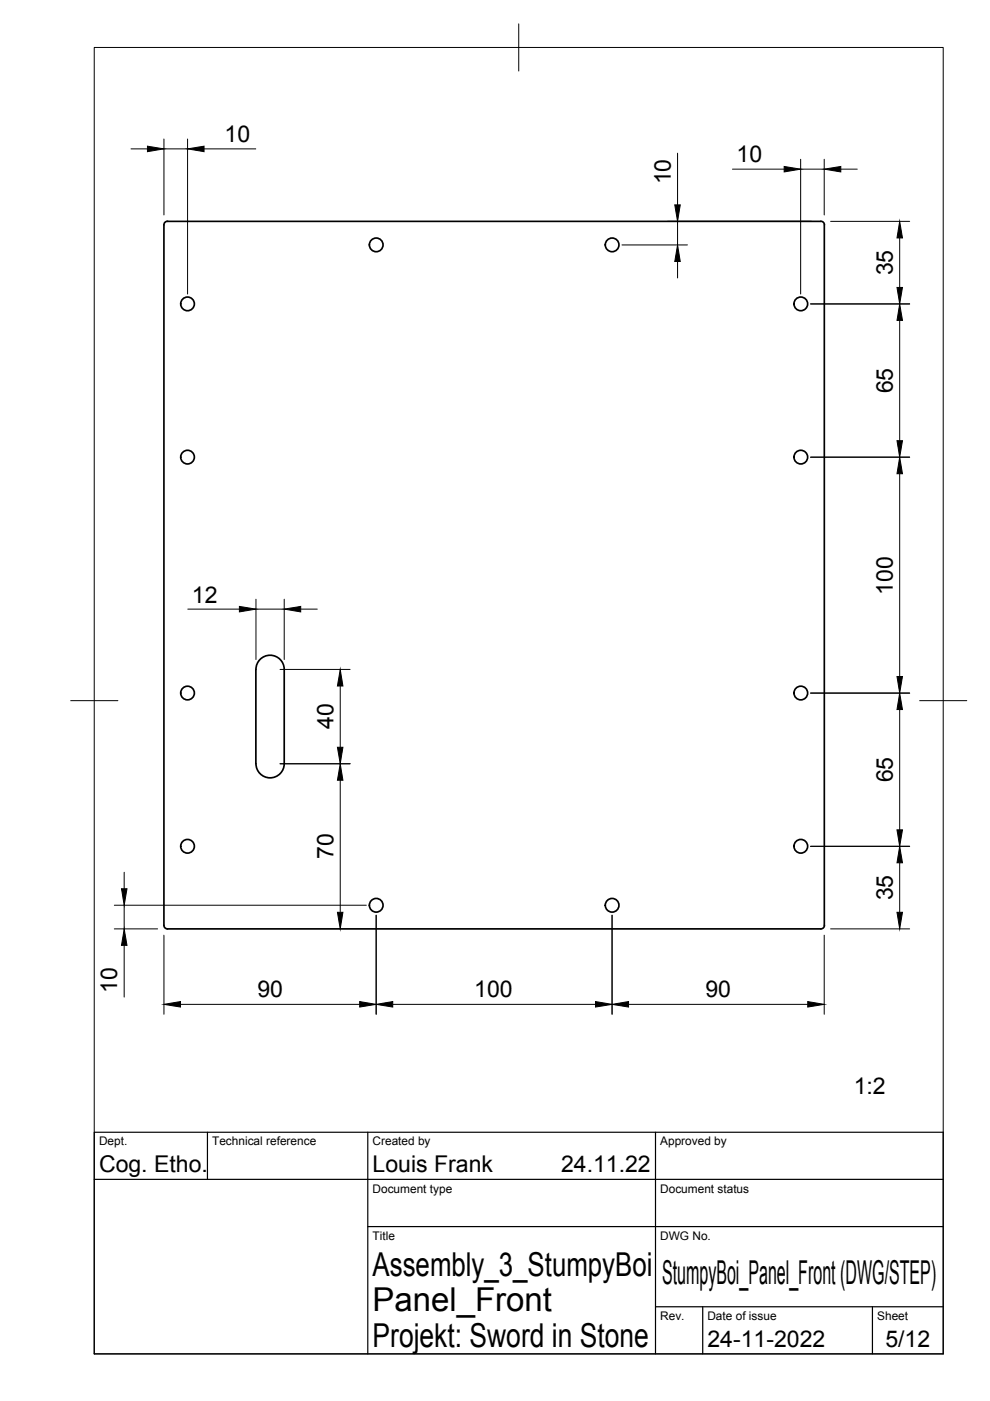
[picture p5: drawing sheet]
<svg xmlns="http://www.w3.org/2000/svg" width="210mm" height="297mm" viewBox="0 0 210 297" stroke-linecap="round" stroke-linejoin="round" font-family="sans-serif">
<!-- layer: Visible -->
<g fill="none" stroke="#000" stroke-width=".36">
<path d="M174.8 47.7v148.5M174.8 47.7a.72 .72 0 0 0-.8-.8h-138.5a.75 .75 0 0 0-.7 .8v148.5M54.3 141.9v20M54.3 141.9a3 3 0 0 1 3-3 3 3 0 0 1 3 3M60.3 141.9v20a3 3 0 0 1-3 3 3 3 0 0 1-3-3M34.8 196.2a.75 .75 0 0 0 .7 .7h138.5a.75 .75 0 0 0 .8-.7"/>
<circle cx="79.8" cy="51.9" r="1.45"/>
<circle cx="129.8" cy="51.9" r="1.45"/>
<circle cx="39.8" cy="64.4" r="1.45"/>
<circle cx="169.8" cy="64.4" r="1.45"/>
<circle cx="39.8" cy="96.9" r="1.45"/>
<circle cx="169.8" cy="96.9" r="1.45"/>
<circle cx="39.8" cy="146.9" r="1.45"/>
<circle cx="169.8" cy="146.9" r="1.45"/>
<circle cx="39.8" cy="179.4" r="1.45"/>
<circle cx="169.8" cy="179.4" r="1.45"/>
<circle cx="79.8" cy="191.9" r="1.45"/>
<circle cx="129.8" cy="191.9" r="1.45"/>
</g>
<!-- layer: BORDER -->
<path d="M20 10.1h180v276.9h-180zM110 5.1v10M15 148.6h10M195 148.6h10" fill="none" stroke="#000" stroke-width=".21"/>
<!-- layer: TITLEBLOCK -->
<path d="M20 240.1h180v46.9h-180zM20 250h180M44 240.1v9.9M78 240.1v46.9M139 240.1v46.9M78 260.1h122M139 277.1h61M149 277.1v9.9M185 277.1v9.9" fill="none" stroke="#000" stroke-width=".25"/>
<!-- layer: FD_Dimensions -->
<g fill="none" stroke="#000" stroke-width=".21">
<path d="M27.8 31.6h3.5M34.8 29.5v16.1M34.8 31.6h5M39.8 29.5v32.8M43.3 31.6h10.9M143.7 32.5v10.9M155.3 35.9h11M169.8 33.8v28.5M169.8 35.9h5M174.8 33.8v11.8M178.3 35.9h3.5M131.9 51.9h13.9"/>
<path d="M141.5 46.9h30.4M143.7 46.9v5M143.7 55.4v3.5M176.1 46.9h16.8M190.8 50.4v10.5M171.9 64.4h21M190.8 67.9v25.5M171.9 96.9h21M190.8 100.4v43M39.8 129.1h11M54.3 127v12.8M54.3 129.1h6"/>
<path d="M60.3 127v12.8M63.8 129.1h3.5M59.4 141.9h14.8M72.1 145.4v13M171.9 146.9h21M190.8 150.4v25.5M59.4 161.9h14.8M72.1 165.4v28M171.9 179.4h21M24.2 196.9h9.2M24.2 191.9h53.5M26.3 184.9v3.5"/>
<path d="M26.3 191.9v5M34.8 198.3v16.7M79.8 194v21M129.8 194v21M174.8 198.3v16.7M176.1 196.9h16.8M190.8 182.9v10.5M26.3 200.4v11M38.3 212.9h38M83.3 212.9h43M133.3 212.9h38"/>
</g>
<g fill="#000" stroke="#000" stroke-width=".21">
<path d="M31.3 31l3.5 .6-3.5 .6zM39.8 31.6l3.5-.6v1.2zM166.3 35.3l3.5 .6-3.5 .6zM174.8 35.9l3.5-.6v1.2zM143.7 51.9l.5 3.5h-1.1zM143.1 43.4h1.1l-.5 3.5zM190.8 46.9l.5 3.5h-1.1zM190.8 64.4l.5 3.5h-1.1zM190.2 60.9h1.1l-.5 3.5zM190.2 93.4h1.1l-.5 3.5zM190.8 96.9l.5 3.5h-1.1zM50.8 128.6l3.5 .5-3.5 .6z"/>
<path d="M60.3 129.1l3.5-.5v1.1zM72.1 141.9l.6 3.5h-1.2zM71.5 158.4h1.2l-.6 3.5zM190.8 146.9l.5 3.5h-1.1zM190.2 143.4h1.1l-.5 3.5zM72.1 161.9l.6 3.5h-1.2zM190.2 175.9h1.1l-.5 3.5zM25.8 188.4h1.1l-.6 3.5zM71.5 193.4h1.2l-.6 3.5zM190.8 179.4l.5 3.5h-1.1zM190.2 193.4h1.1l-.5 3.5zM26.3 196.9l.6 3.5h-1.1z"/>
<path d="M34.8 212.9l3.5-.5v1.1zM76.3 212.4l3.5 .5-3.5 .6zM79.8 212.9l3.5-.5v1.1zM126.3 212.4l3.5 .5-3.5 .6zM129.8 212.9l3.5-.5v1.1zM171.3 212.4l3.5 .5-3.5 .6z"/>
</g>
<g font-size="7">
<text x="79" y="270.6">Assembly_3_StumpyBoi</text>
<text x="140.4" y="272.3">StumpyBoi_Panel_Front (DWG/STEP)</text>
<text x="79" y="278.1">Panel_Front</text>
<text x="79" y="285.5">Projekt: Sword in Stone</text>
</g>
<g font-size="4.9">
<text x="47.6" y="30.1">10</text>
<text x="156.2" y="34.4">10</text>
<text x="142.2" y="39.1" transform="rotate(-90 142.2 39.1)">10</text>
<text x="189.3" y="58.4" transform="rotate(-90 189.3 58.4)">35</text>
<text x="189.3" y="83.4" transform="rotate(-90 189.3 83.4)">65</text>
<text x="40.7" y="127.7">12</text>
<text x="189.3" y="126.2" transform="rotate(-90 189.3 126.2)">100</text>
<text x="70.7" y="154.6" transform="rotate(-90 70.7 154.6)">40</text>
<text x="189.3" y="165.9" transform="rotate(-90 189.3 165.9)">65</text>
<text x="70.7" y="182.1" transform="rotate(-90 70.7 182.1)">70</text>
<text x="189.3" y="190.9" transform="rotate(-90 189.3 190.9)">35</text>
<text x="24.9" y="210.5" transform="rotate(-90 24.9 210.5)">10</text>
<text x="54.6" y="211.5">90</text>
<text x="100.5" y="211.5">100</text>
<text x="149.6" y="211.5">90</text>
<text x="181" y="232">1:2</text>
<text x="21" y="248.5">Cog. Etho.</text>
<text x="79" y="248.5">Louis Frank</text>
<text x="119" y="248.5">24.11.22</text>
<text x="150" y="285.5">24-11-2022</text>
<text x="187.7" y="285.7">5/12</text>
</g>
<g font-size="2.5">
<text x="21" y="242.9">Dept.</text>
<text x="45" y="242.9">Technical reference</text>
<text x="79" y="242.9">Created by</text>
<text x="140" y="242.9">Approved by</text>
<text x="79" y="252.8">Document type</text>
<text x="140" y="252.8">Document status</text>
<text x="79" y="262.9">Title</text>
<text x="140" y="262.9">DWG No.</text>
<text x="140" y="279.9">Rev.</text>
<text x="150" y="279.9">Date of issue</text>
<text x="186" y="279.9">Sheet</text>
</g>
</svg>
